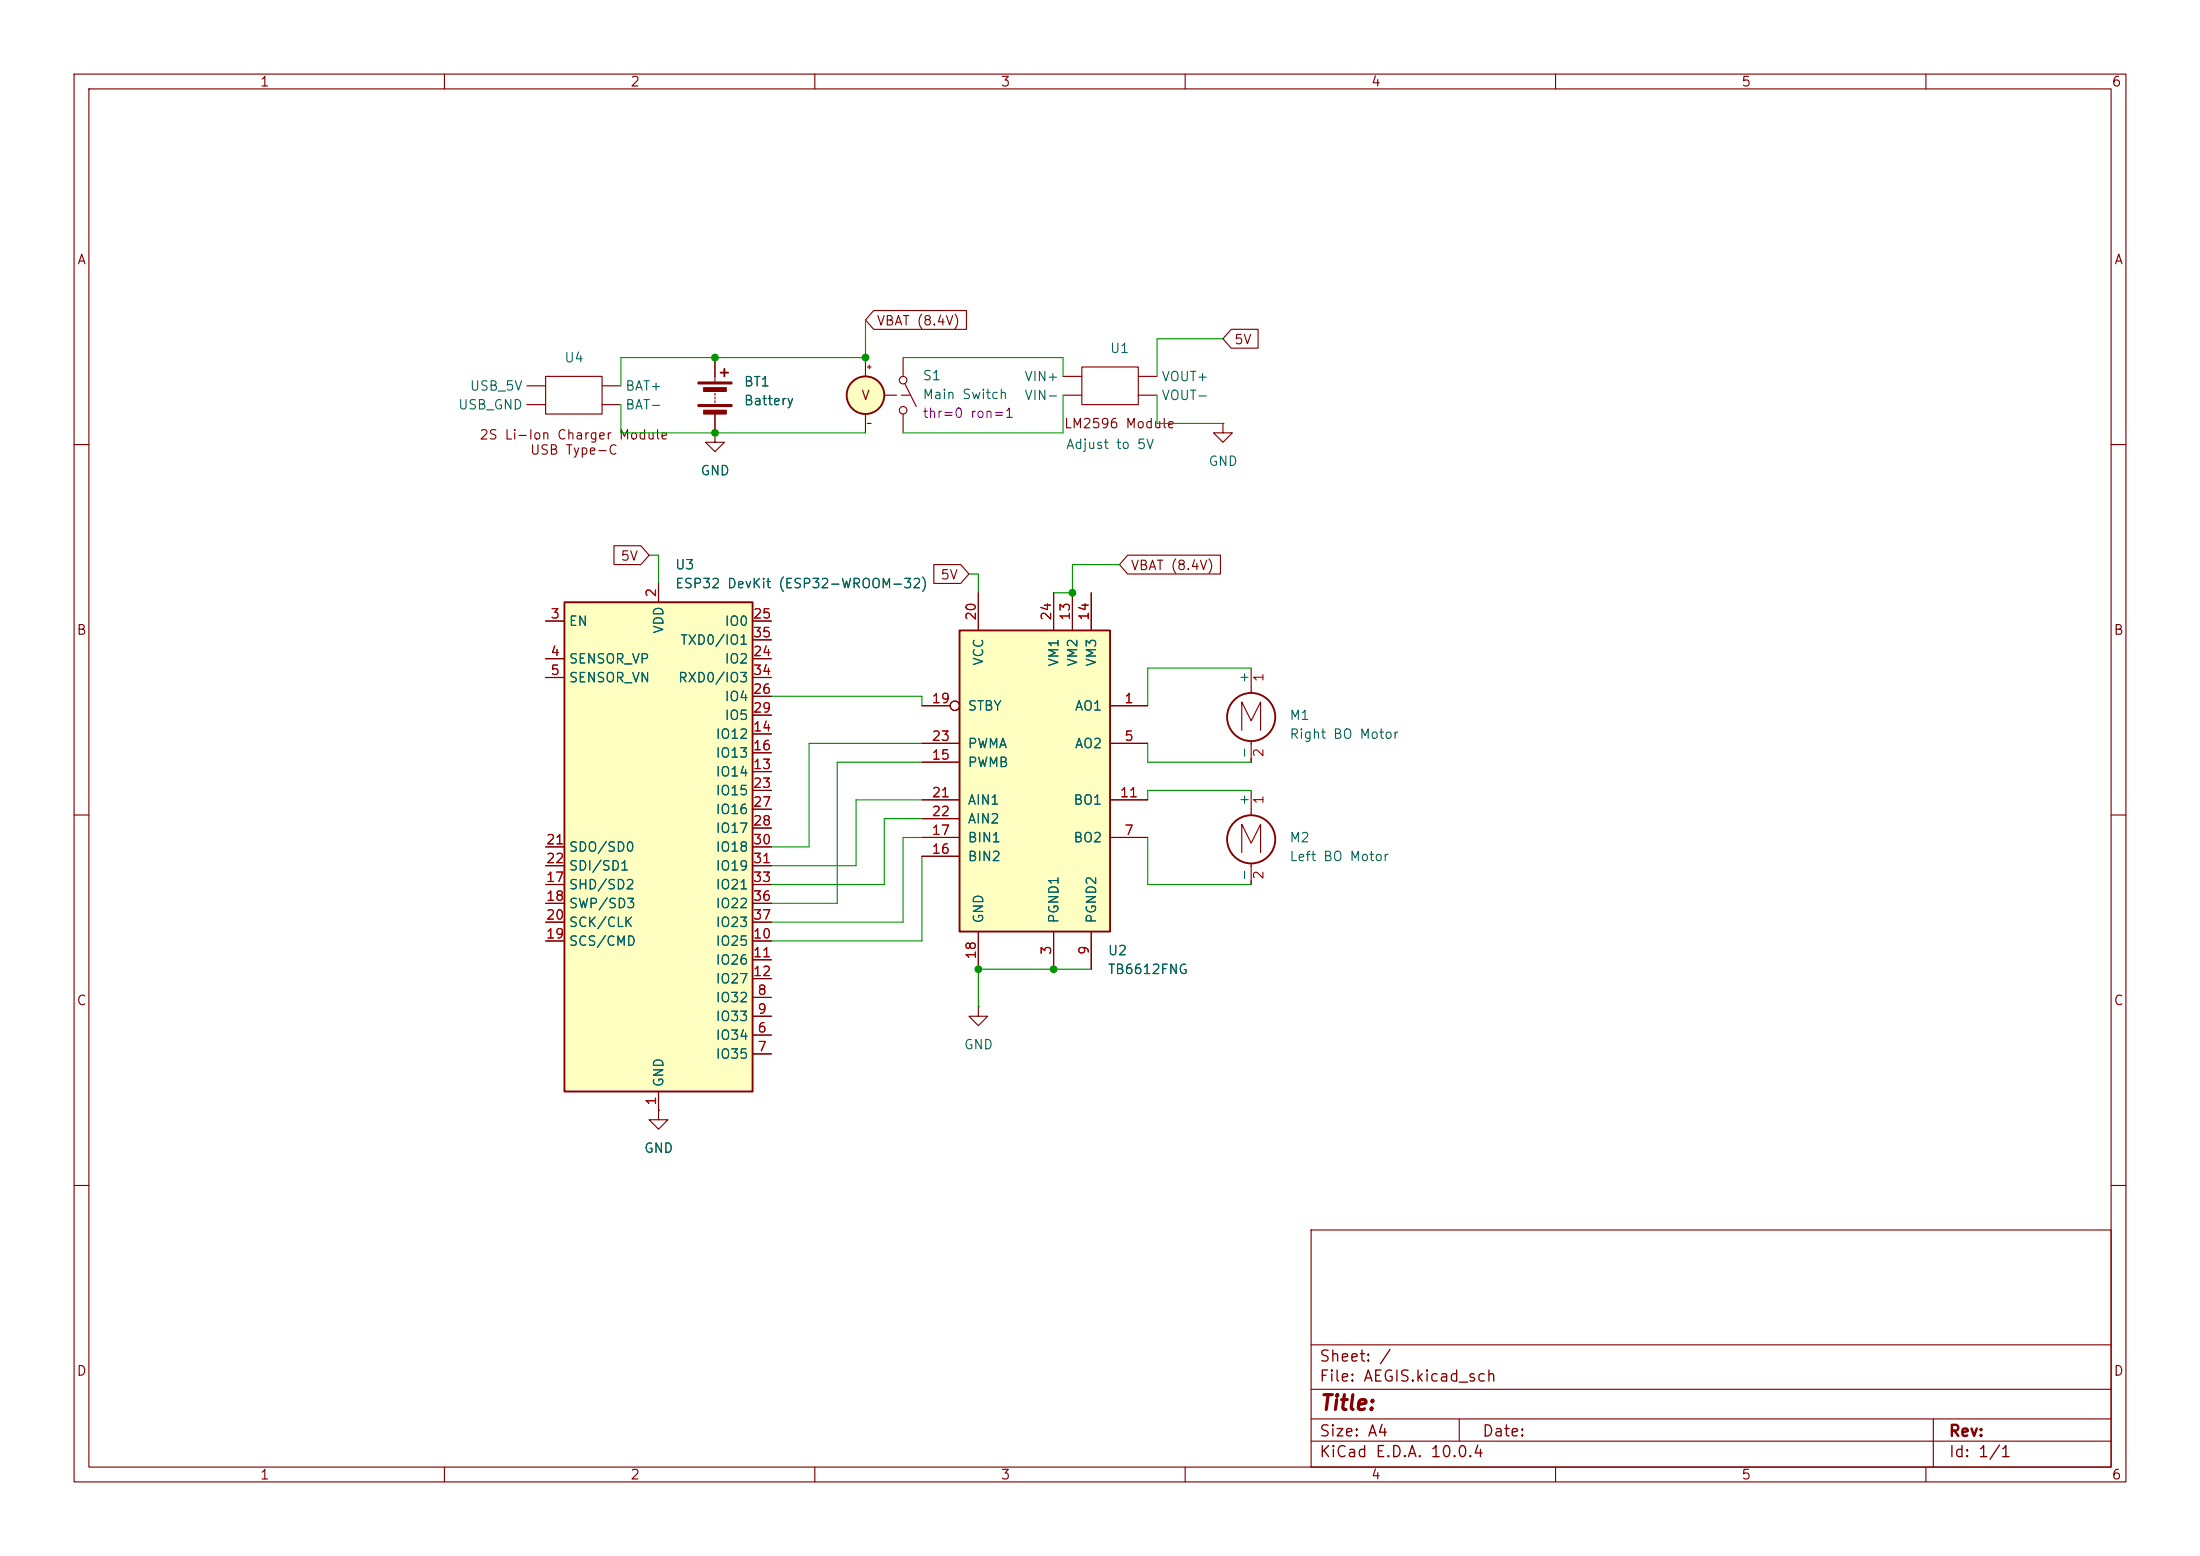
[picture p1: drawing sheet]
<svg xmlns="http://www.w3.org/2000/svg" width="297mm" height="210mm" viewBox="0 0 297 210" stroke-linecap="round" stroke-linejoin="round" font-family="sans-serif">
<g fill="none" stroke="#840000" stroke-width=".15">
<path d="M10 10h277v190h-277zM12 12h273v186h-273zM60 10v2M110 10v2M160 10v2M210 10v2M260 10v2M10 60h2M285 60h2M10 110h2M285 110h2M10 160h2"/>
<path d="M177 166h108v32h-108zM285 160h2M60 198v2M110 198v2M160 198v2M177 194.5h108M177 191.5h108M177 187.5h108M177 181.5h108M197 191.5v3M210 198v2M260 198v2"/>
<path d="M261 191.5v6.5"/>
</g>
<path d="M76.2 81.3h25.4v66h-25.4z" fill="#ffffc2"/>
<path d="M76.2 81.3h25.4v66h-25.4z" fill="none" stroke="#840000" stroke-width=".25"/>
<g fill="none" stroke="#840000" stroke-width=".15">
<path d="M71.1 52.1h2.6M71.1 54.6h2.6M73.7 50.8h7.6v5.1h-7.6zM81.3 52.1h2.5M81.3 54.6h2.5M88.9 78.7v2.6M73.7 83.8h2.5M73.7 88.9h2.5M73.7 91.4h2.5M101.6 83.8h2.5M101.6 88.9h2.5M101.6 91.4h2.5"/>
<path d="M101.6 99.1h2.5M101.6 94h2.5M101.6 96.5h2.5M101.6 86.4h2.5M73.7 119.4h2.5M73.7 114.3h2.5M73.7 116.8h2.5M101.6 104.1h2.5M101.6 101.6h2.5M101.6 119.4h2.5M101.6 114.3h2.5M101.6 116.8h2.5"/>
<path d="M101.6 106.7h2.5M101.6 109.2h2.5M101.6 111.8h2.5M73.7 127h2.5M73.7 121.9h2.5M73.7 124.5h2.5M101.6 139.7h2.5M101.6 134.6h2.5M101.6 137.2h2.5M101.6 127h2.5M101.6 129.5h2.5M101.6 132.1h2.5"/>
<path d="M101.6 121.9h2.5M101.6 124.5h2.5M88.9 149.9v1.2h1.3l-1.3 1.3-1.3-1.3h1.3M88.9 149.9h.1M88.9 147.3v2.6M101.6 142.2h2.5"/>
</g>
<path d="M129.5 85.1h20.4v40.6h-20.4z" fill="#ffffc2"/>
<g fill="none" stroke="#840000" stroke-width=".25">
<path d="M97.3 50.3h1M97.8 49.8v1M129.5 85.1h20.4v40.6h-20.4z"/>
<circle cx="116.8" cy="53.3" r="2.54"/>
<circle cx="168.9" cy="96.8" r="3.3"/>
<circle cx="168.9" cy="113.3" r="3.3"/>
</g>
<g fill="none" stroke="#840000" stroke-width=".15">
<path d="M96.5 58.4v1.3h1.3l-1.3 1.3-1.3-1.3h1.3M96.5 58.4h.1M96.5 48.3v3.3M96.5 53.1v.2M96.5 53.6v.2M96.5 54.1v.3M96.5 55.9v2.5M116.8 48.3v2.5M116.8 55.9v2.5M117.1 49.5h.5M117.1 57.2h.5M117.3 49.3v.5"/>
<path d="M118 41.9h12.5v2.6h-12.5l-1.2-1.3zM121.9 48.3v2.5M121.9 55.9v2.5M122.2 51.8l1.5 3.1M143.5 50.8h2.5M143.5 53.3h2.5M146 49.5h7.7v5.1h-7.7zM153.7 50.8h2.5M153.7 53.3h2.5M165.1 57.2v1.2h1.3l-1.3 1.3-1.3-1.3h1.3M165.1 57.2h.1M166.2 44.4h3.6v2.6h-3.6l-1.1-1.3z"/>
<path d="M82.9 73.7h3.6l1.1 1.2-1.1 1.3h-3.6zM88.9 78.7v2.6M126.1 76.2h3.6l1.1 1.3-1.1 1.2h-3.6zM152.2 74.9h12.6v2.6h-12.6l-1.1-1.3zM73.7 83.8h2.5M73.7 88.9h2.5M73.7 91.4h2.5M101.6 83.8h2.5M101.6 88.9h2.5M101.6 91.4h2.5M101.6 99.1h2.5M101.6 94h2.5"/>
<path d="M101.6 96.5h2.5M101.6 86.4h2.5M124.5 95.3h3.8M132.1 80v5.1M142.2 80v5.1M144.8 80v5.1M147.3 80v5.1M149.9 95.3h5M167.6 98.6v-3.9l1.3 2.6 1.3-2.6v3.9M168.9 90.2v3.3M73.7 119.4h2.5M73.7 114.3h2.5"/>
<path d="M73.7 116.8h2.5M101.6 104.1h2.5M101.6 101.6h2.5M101.6 119.4h2.5M101.6 114.3h2.5M101.6 116.8h2.5M101.6 106.7h2.5M101.6 109.2h2.5M101.6 111.8h2.5M124.5 100.3h5M124.5 113h5M124.5 108h5"/>
<path d="M124.5 102.9h5M124.5 115.6h5M124.5 110.5h5M149.9 100.3h5M149.9 113h5M149.9 108h5M167.6 115.1v-3.8l1.3 2.5 1.3-2.5v3.8M168.9 100v2.9M168.9 106.7v3.3M168.9 116.5v2.9M73.7 127h2.5M73.7 121.9h2.5"/>
<path d="M73.7 124.5h2.5M101.6 139.7h2.5M101.6 134.6h2.5M101.6 137.2h2.5M101.6 127h2.5M101.6 129.5h2.5M101.6 132.1h2.5M101.6 121.9h2.5M101.6 124.5h2.5M132.1 135.9v1.3h1.2l-1.2 1.2-1.3-1.2h1.3M132.1 135.9h.1M132.1 125.7v5.1"/>
<path d="M142.2 125.7v5.1M147.3 125.7v5.1M88.9 149.9h.1M88.9 147.3v2.6M101.6 142.2h2.5"/>
<circle cx="121.9" cy="55.4" r=".51"/>
<circle cx="121.9" cy="51.3" r=".51"/>
<circle cx="128.9" cy="95.2" r=".63"/>
</g>
<g fill="#840000" stroke="#840000" stroke-width=".15">
<path d="M94.2 51.6h4.6v.2h-4.6z"/>
<path d="M94.2 54.6h4.6v.3h-4.6z"/>
<path d="M95 52.3h3v.5h-3z"/>
<path d="M95 55.4h3v.5h-3z"/>
</g>
<circle cx="116.8" cy="53.3" r="2.54" fill="#ffffc2" stroke="#ffffc2" stroke-width=".14"/>
<path d="M119.4 53.3h3.4" fill="none" stroke="#840000" stroke-width=".15" stroke-dasharray="1.7 .6"/>
<g fill="none" stroke="#009600" stroke-width=".15">
<path d="M83.8 54.6v3.8h33M116.8 43.2v5.1h-33v3.8M121.9 48.3h21.6v2.5M143.5 53.3v5.1h-21.6M156.2 53.3v3.9h8.9M165.1 45.7h-8.9v5.1M87.6 74.9h1.3v3.8M130.8 77.5h1.3v2.5M151.1 76.2h-6.3v3.8h-2.6M104.1 94h20.4v1.3M168.9 90.2h-14v5.1M124.5 102.9h-11.5v19h-8.9"/>
<path d="M124.5 100.3h-15.3v14h-5.1M124.5 110.5h-5.1v8.9h-15.3M124.5 113h-2.6v11.5h-17.8M124.5 108h-8.9v8.8h-11.5M124.5 115.6v11.4h-20.4M154.9 113v6.4h14M154.9 100.3v2.6h14M168.9 106.7h-14v1.3M147.3 130.8h-15.2v5.1"/>
</g>
<g fill="#009600" stroke="#009600" stroke-width=".14">
<circle cx="142.2" cy="130.8" r=".46"/>
<circle cx="132.1" cy="130.8" r=".46"/>
<circle cx="144.8" cy="80" r=".46"/>
<circle cx="96.5" cy="48.3" r=".46"/>
<circle cx="96.5" cy="58.4" r=".46"/>
<circle cx="116.8" cy="48.3" r=".46"/>
</g>
<text font-size="2" fill="#840000" x="178" y="190.8">Title:</text>
<g font-size="1.5" fill="#840000">
<text x="178" y="184.2">Sheet: /</text>
<text x="178" y="186.9">File: AEGIS.kicad_sch</text>
<text x="178" y="197.1">KiCad E.D.A. 10.0.4</text>
<text x="178" y="194.3">Size: A4</text>
<text x="200" y="194.3">Date:</text>
<text x="263" y="194.3">Rev:</text>
<text x="263" y="197.1">Id: 1/1</text>
</g>
<g font-size="1.3" fill="#840000">
<text x="35" y="12">1</text>
<text x="85" y="12">2</text>
<text x="135" y="12">3</text>
<text x="185" y="12">4</text>
<text x="235" y="12">5</text>
<text x="285" y="12">6</text>
<text x="10.3" y="36">A</text>
<text x="285.3" y="36">A</text>
<text x="118.3" y="44.2">VBAT (8.4V)</text>
<text x="166.5" y="46.8">5V</text>
<text x="64.6" y="59.6">2S Li-Ion Charger Module</text>
<text x="116.2" y="54.3">V</text>
<text x="143.6" y="58.1">LM2596 Module</text>
<text x="71.5" y="61.7">USB Type-C</text>
<text x="83.7" y="76">5V</text>
<text x="152.6" y="77.3">VBAT (8.4V)</text>
<text x="126.9" y="78.5">5V</text>
<text x="10.3" y="86">B</text>
<text x="285.3" y="86">B</text>
<text x="10.3" y="136">C</text>
<text x="285.3" y="136">C</text>
<text x="10.3" y="186">D</text>
<text x="285.3" y="186">D</text>
<text x="35" y="200">1</text>
<text x="85" y="200">2</text>
<text x="135" y="200">3</text>
<text x="185" y="200">4</text>
<text x="235" y="200">5</text>
<text x="285" y="200">6</text>
</g>
<g font-size="1.3" fill="#006464">
<text x="149.8" y="48">U1</text>
<text x="63.3" y="53">USB_5V</text>
<text x="76.1" y="49.2">U4</text>
<text x="84.3" y="53">BAT+</text>
<text x="100.3" y="52.5">BT1</text>
<text x="124.5" y="51.6">S1</text>
<text x="138.2" y="51.8">VIN+</text>
<text x="156.7" y="51.8">VOUT+</text>
<text x="61.8" y="55.6">USB_GND</text>
<text x="84.3" y="55.6">BAT-</text>
<text x="100.3" y="55">Battery</text>
<text x="124.5" y="54.2">Main Switch</text>
<text x="138.2" y="54.3">VIN-</text>
<text x="156.7" y="54.3">VOUT-</text>
<text x="94.5" y="64.5">GND</text>
<text x="143.8" y="60.9">Adjust to 5V</text>
<text x="163.1" y="63.2">GND</text>
<text x="91.1" y="77.2">U3</text>
<text x="91.1" y="79.7">ESP32 DevKit (ESP32-WROOM-32)</text>
<text x="76.7" y="84.8">EN</text>
<text x="76.7" y="89.9">SENSOR_VP</text>
<text x="89.9" y="85.6" transform="rotate(-90 89.9 85.6)">VDD</text>
<text x="91.8" y="87.3">TXD0/IO1</text>
<text x="97.7" y="89.9">IO2</text>
<text x="97.7" y="84.8">IO0</text>
<text x="133.1" y="89.9" transform="rotate(-90 133.1 89.9)">VCC</text>
<text x="76.7" y="92.4">SENSOR_VN</text>
<text x="91.5" y="92.4">RXD0/IO3</text>
<text x="97.7" y="95">IO4</text>
<text x="143.2" y="90.1" transform="rotate(-90 143.2 90.1)">VM1</text>
<text x="145.8" y="90.1" transform="rotate(-90 145.8 90.1)">VM2</text>
<text x="148.3" y="90.1" transform="rotate(-90 148.3 90.1)">VM3</text>
<text x="168.9" y="92.3" transform="rotate(-90 168.9 92.3)">+</text>
<text x="96.5" y="100">IO12</text>
<text x="97.7" y="97.5">IO5</text>
<text x="130.6" y="96.2">STBY</text>
<text x="130.6" y="101.3">PWMA</text>
<text x="145" y="96.2">AO1</text>
<text x="145" y="101.3">AO2</text>
<text x="174" y="97.5">M1</text>
<text x="174" y="100">Right BO Motor</text>
<text x="96.5" y="105.1">IO14</text>
<text x="96.5" y="102.6">IO13</text>
<text x="96.5" y="107.7">IO15</text>
<text x="130.6" y="103.8">PWMB</text>
<text x="168.9" y="102.5" transform="rotate(-90 168.9 102.5)">-</text>
<text x="96.5" y="110.2">IO16</text>
<text x="96.5" y="112.7">IO17</text>
<text x="130.6" y="108.9">AIN1</text>
<text x="130.6" y="111.5">AIN2</text>
<text x="144.8" y="108.9">BO1</text>
<text x="168.9" y="108.8" transform="rotate(-90 168.9 108.8)">+</text>
<text x="76.7" y="115.3">SDO/SD0</text>
<text x="76.7" y="117.8">SDI/SD1</text>
<text x="96.5" y="115.3">IO18</text>
<text x="96.5" y="117.8">IO19</text>
<text x="130.6" y="116.5">BIN2</text>
<text x="130.6" y="114">BIN1</text>
<text x="144.8" y="114">BO2</text>
<text x="168.9" y="119" transform="rotate(-90 168.9 119)">-</text>
<text x="174" y="114">M2</text>
<text x="174" y="116.5">Left BO Motor</text>
<text x="76.7" y="120.4">SHD/SD2</text>
<text x="76.7" y="122.9">SWP/SD3</text>
<text x="76.7" y="125.4">SCK/CLK</text>
<text x="96.5" y="120.4">IO21</text>
<text x="96.5" y="122.9">IO22</text>
<text x="96.5" y="125.4">IO23</text>
<text x="133.1" y="124.7" transform="rotate(-90 133.1 124.7)">GND</text>
<text x="143.2" y="124.7" transform="rotate(-90 143.2 124.7)">PGND1</text>
<text x="148.3" y="124.7" transform="rotate(-90 148.3 124.7)">PGND2</text>
<text x="76.7" y="128">SCS/CMD</text>
<text x="96.5" y="128">IO25</text>
<text x="96.5" y="130.5">IO26</text>
<text x="149.5" y="131.8">TB6612FNG</text>
<text x="149.5" y="129.2">U2</text>
<text x="96.5" y="135.6">IO32</text>
<text x="96.5" y="133.1">IO27</text>
<text x="96.5" y="140.7">IO34</text>
<text x="96.5" y="143.2">IO35</text>
<text x="96.5" y="138.1">IO33</text>
<text x="130" y="141.9">GND</text>
<text x="89.9" y="146.8" transform="rotate(-90 89.9 146.8)">GND</text>
<text x="86.9" y="155.9">GND</text>
</g>
<text font-size="1.3" fill="#840084" x="124.5" y="56.7">thr=0 ron=1</text>
<g font-size="1.3" fill="#a90000">
<text x="74.2" y="83.8">3</text>
<text x="88.9" y="80.7" transform="rotate(-90 88.9 80.7)">2</text>
<text x="101.6" y="83.8">25</text>
<text x="132.1" y="83.9" transform="rotate(-90 132.1 83.9)">20</text>
<text x="142.2" y="83.9" transform="rotate(-90 142.2 83.9)">24</text>
<text x="144.8" y="83.9" transform="rotate(-90 144.8 83.9)">13</text>
<text x="147.3" y="83.9" transform="rotate(-90 147.3 83.9)">14</text>
<text x="74.2" y="88.9">4</text>
<text x="101.6" y="88.9">24</text>
<text x="101.6" y="86.3">35</text>
<text x="74.2" y="91.4">5</text>
<text x="101.6" y="94">26</text>
<text x="101.6" y="91.4">34</text>
<text x="125.7" y="95.2">19</text>
<text x="151.7" y="95.2">1</text>
<text x="170.9" y="92.1" transform="rotate(-90 170.9 92.1)">1</text>
<text x="101.6" y="99">14</text>
<text x="101.6" y="101.6">16</text>
<text x="101.6" y="96.5">29</text>
<text x="125.7" y="100.3">23</text>
<text x="151.7" y="100.3">5</text>
<text x="101.6" y="104.1">13</text>
<text x="101.6" y="106.7">23</text>
<text x="125.7" y="102.8">15</text>
<text x="125.7" y="107.9">21</text>
<text x="151.1" y="107.9">11</text>
<text x="170.9" y="102.3" transform="rotate(-90 170.9 102.3)">2</text>
<text x="101.6" y="109.2">27</text>
<text x="101.6" y="111.7">28</text>
<text x="125.7" y="113">17</text>
<text x="125.7" y="110.5">22</text>
<text x="151.7" y="113">7</text>
<text x="170.9" y="108.7" transform="rotate(-90 170.9 108.7)">1</text>
<text x="73.6" y="119.4">17</text>
<text x="73.6" y="114.3">21</text>
<text x="73.6" y="116.8">22</text>
<text x="101.6" y="114.3">30</text>
<text x="101.6" y="116.8">31</text>
<text x="101.6" y="119.4">33</text>
<text x="125.7" y="115.5">16</text>
<text x="170.9" y="118.8" transform="rotate(-90 170.9 118.8)">2</text>
<text x="73.6" y="121.9">18</text>
<text x="73.6" y="124.4">20</text>
<text x="101.6" y="121.9">36</text>
<text x="101.6" y="124.4">37</text>
<text x="73.6" y="127">19</text>
<text x="101.6" y="127">10</text>
<text x="101.6" y="129.5">11</text>
<text x="132.1" y="129.6" transform="rotate(-90 132.1 129.6)">18</text>
<text x="142.2" y="129" transform="rotate(-90 142.2 129)">3</text>
<text x="147.3" y="129" transform="rotate(-90 147.3 129)">9</text>
<text x="101.6" y="132.1">12</text>
<text x="102.2" y="134.6">8</text>
<text x="102.2" y="137.1">9</text>
<text x="102.2" y="139.7">6</text>
<text x="102.2" y="142.2">7</text>
<text x="88.9" y="149.3" transform="rotate(-90 88.9 149.3)">1</text>
</g>
</svg>
